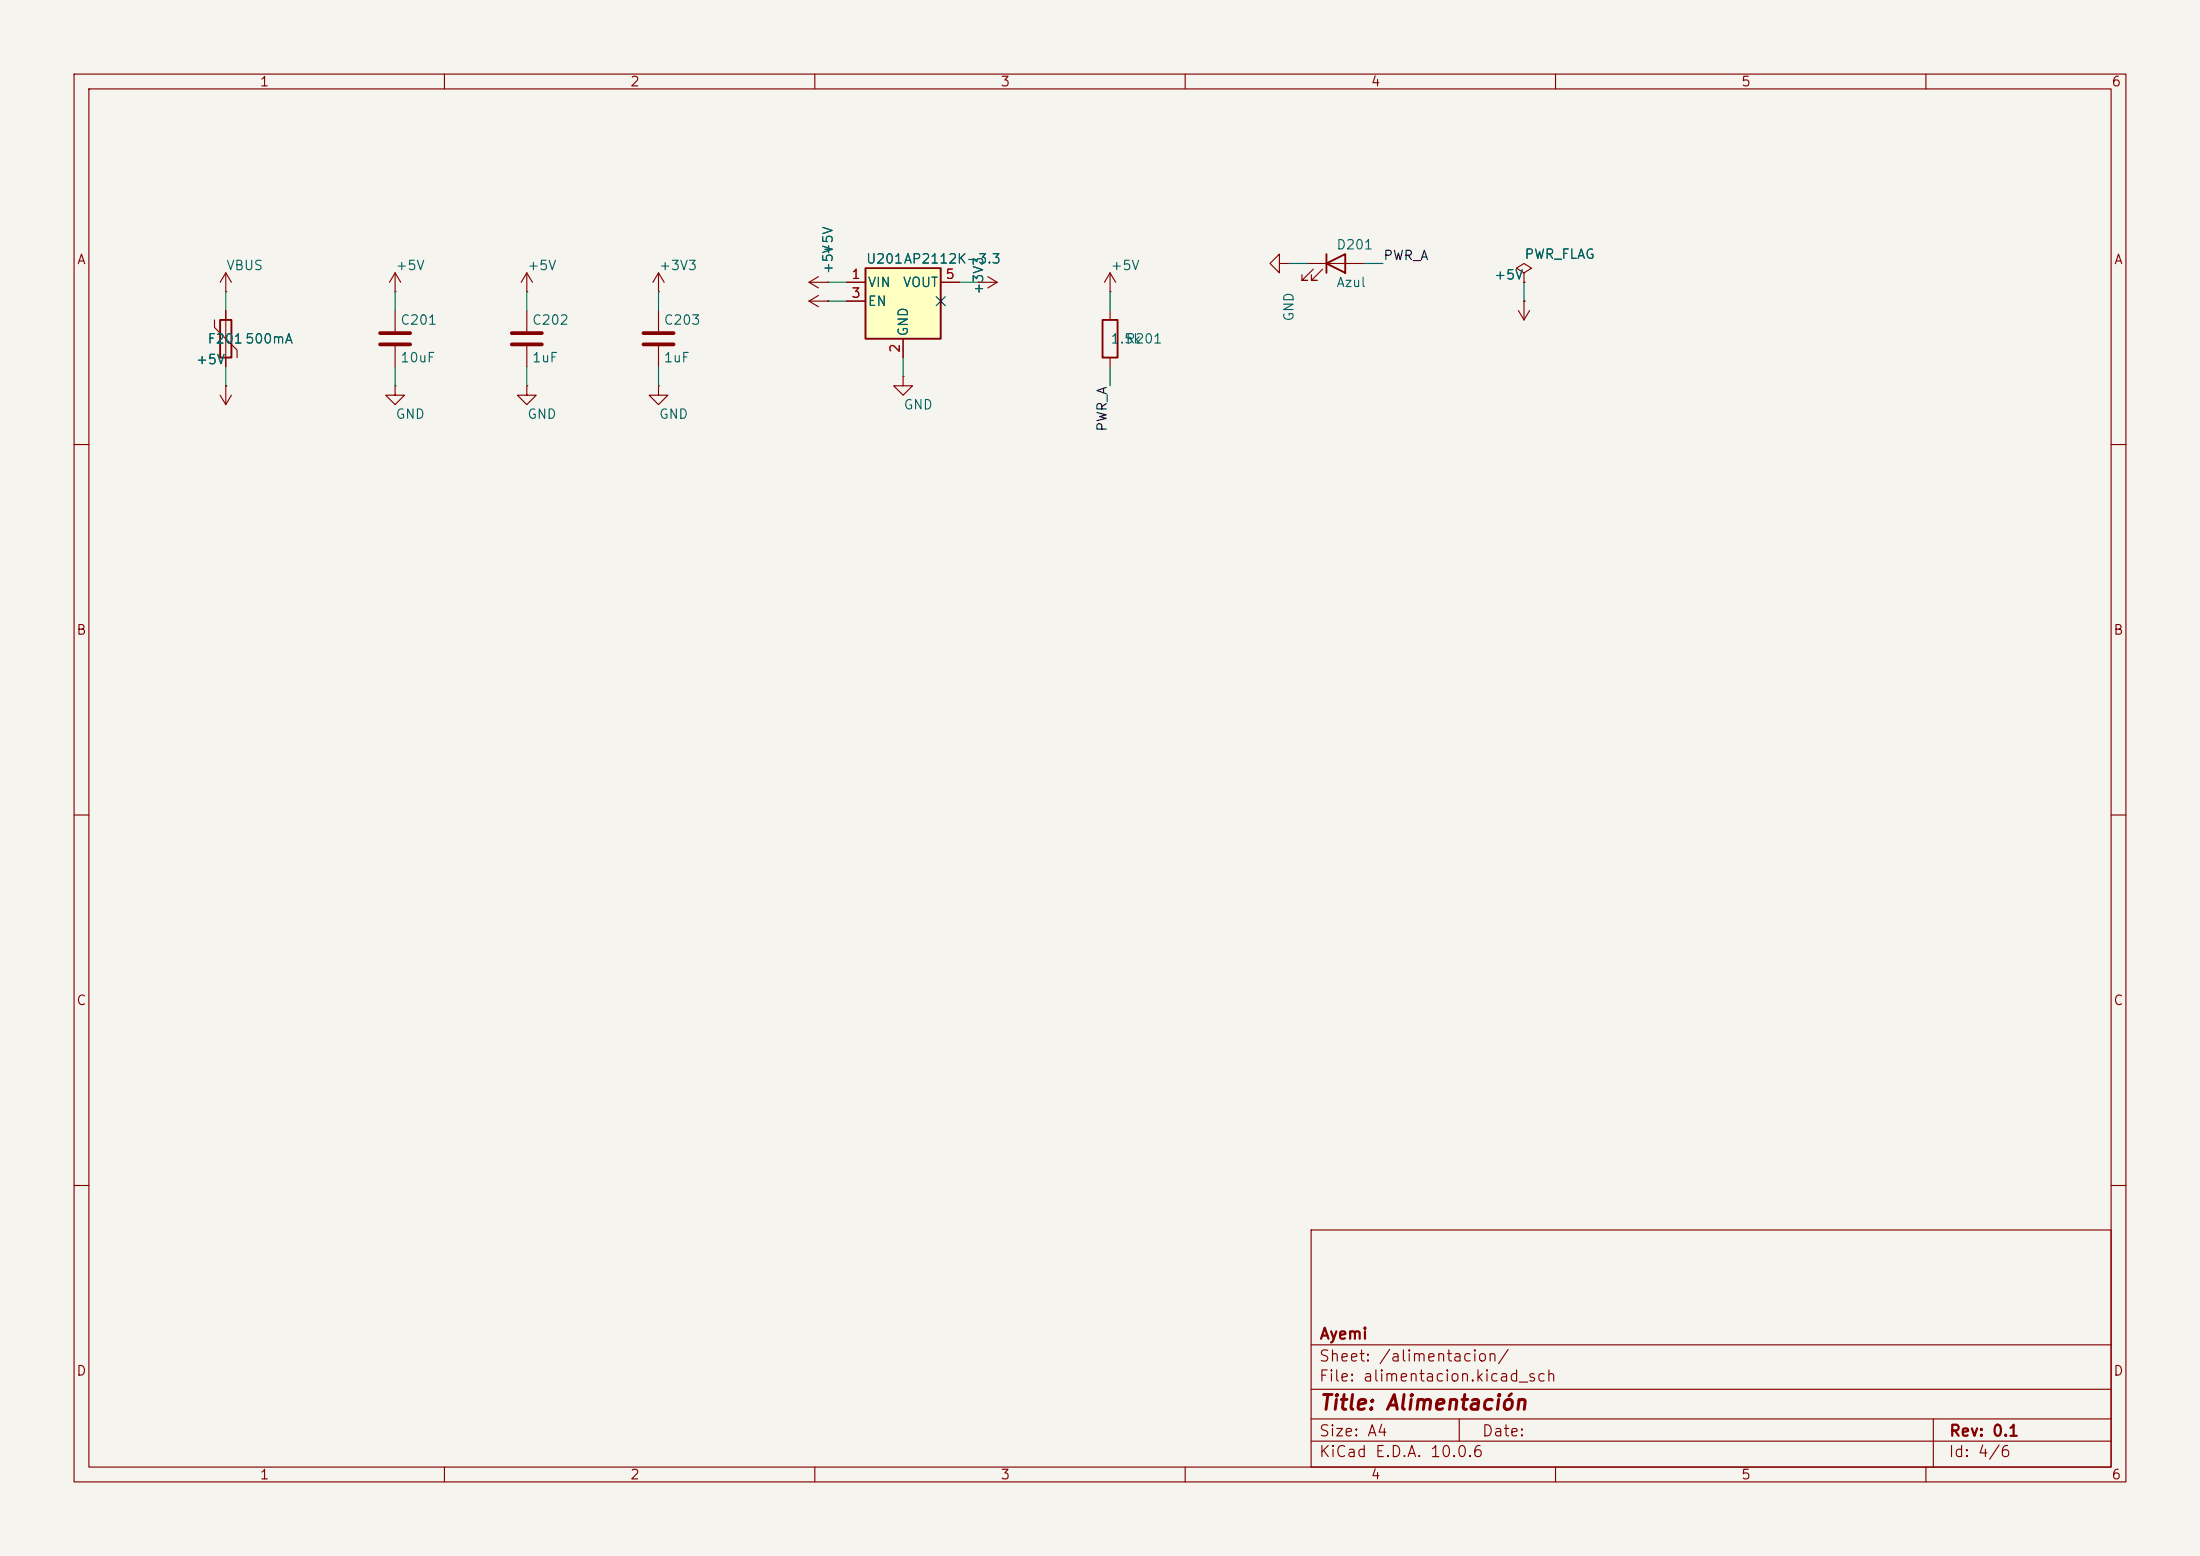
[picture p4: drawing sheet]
<svg xmlns="http://www.w3.org/2000/svg" width="297mm" height="210mm" viewBox="0 0 297 210" stroke-linecap="round" stroke-linejoin="round" font-family="sans-serif">
<path d="M0 0h297v210h-297z" fill="#f5f4ef" stroke="#f5f4ef" stroke-width=".14"/>
<g fill="none" stroke="#840000" stroke-width=".15">
<path d="M10 10h277v190h-277zM12 12h273v186h-273zM60 10v2M110 10v2M160 10v2M210 10v2M260 10v2M30.5 39.4h.1M30.5 36.8v2.6M30.5 36.8l-.8 1.3M30.5 36.8l.7 1.3M29 43.2v1l3 3v1.1"/>
<path d="M29.7 53.3l.8 1.3M30.5 52.1h.1M30.5 41.9v7.6M30.5 52.1v2.5M31.2 53.3l-.7 1.3M53.3 41.9v2.8M53.3 46.7v2.8M121.9 50.8v1.3h1.3l-1.3 1.2-1.3-1.2h1.3M121.9 50.8h.1M205 41.9l.7 1.3M205.7 40.6h.1M205.7 40.6v2.6"/>
<path d="M206.5 41.9l-.8 1.3M10 60h2M285 60h2M10 110h2M285 110h2M10 160h2M177 166h108v32h-108zM285 160h2M60 198v2M110 198v2M160 198v2M177 194.5h108"/>
<path d="M177 191.5h108M177 187.5h108M177 181.5h108M197 191.5v3M210 198v2M260 198v2M261 191.5v6.5"/>
</g>
<path d="M29.7 43.2h1.5v5.1h-1.5z" fill="none" stroke="#840000" stroke-width=".25"/>
<path d="M51.3 45h4.1M51.3 46.5h4.1" fill="none" stroke="#840000" stroke-width=".51"/>
<path d="M116.8 36.2h10.2v9.5h-10.2z" fill="#ffffc2"/>
<path d="M116.8 36.2h10.2v9.5h-10.2zM179.1 35.6l2.5-1.3v2.5zM179.1 34.3v2.5M148.8 43.2h2.1v5.1h-2.1z" fill="none" stroke="#840000" stroke-width=".25"/>
<g fill="none" stroke="#840000" stroke-width=".15">
<path d="M53.3 39.4h.1M53.3 36.8l-.7 1.3M53.3 36.8l.8 1.3M53.3 36.8v2.6M71.1 39.4h.1M71.1 36.8v2.6M71.1 36.8l-.7 1.3M71.1 36.8l.8 1.3M88.9 39.4h.1M88.9 36.8v2.6M88.9 36.8l-.8 1.3M88.9 36.8l.8 1.3"/>
<path d="M109.2 38.1h2.6M109.2 38.1l1.3 .8M110.5 37.3l-1.3 .8M110.5 39.9l-1.3 .7M111.8 38.1h.1M114.3 38.1h2.5M127 38.1h2.5M132.1 38.1h.1M132.1 38.1h2.5M133.3 37.3l1.3 .8M134.6 38.1l-1.3 .8M149.9 39.4h.1"/>
<path d="M149.9 36.8v2.6M149.9 36.8l-.8 1.3M149.9 36.8l.7 1.3M172.7 35.6v-1.3l-1.3 1.3 1.3 1.2v-1.2h1.3M174 35.6h.1M176.5 35.6h7.6M177.3 36.3l-1.5 1.5h.7h-.7v-.7M178.6 36.3l-1.6 1.5h.8h-.8v-.7M205.7 36.8l1.1-.6-1.1-.6-1 .6 1 .6v1.3M205.7 38.1h.1M30.5 52.1h.1M30.5 41.9v1.3"/>
<path d="M30.5 48.3v1.2M53.3 52.1v1.2h1.3l-1.3 1.3-1.2-1.3h1.2M53.3 52.1h.1M71.1 52.1v1.2h1.3l-1.3 1.3-1.3-1.3h1.3M71.1 52.1h.1M71.1 41.9v2.8M71.1 46.7v2.8M88.9 52.1v1.2h1.3l-1.3 1.3-1.3-1.3h1.3M88.9 52.1h.1M88.9 41.9v2.8M88.9 46.7v2.8M109.2 40.6h2.6"/>
<path d="M109.2 40.6l1.3 .8M111.8 40.6h.1M114.3 40.6h2.5M121.9 45.7v2.6M149.9 41.9v1.3M149.9 48.3v1.2M205.7 40.6h.1"/>
</g>
<path d="M69.1 45h4.1M69.1 46.5h4.1M86.9 45h4M86.9 46.5h4" fill="none" stroke="#840000" stroke-width=".51"/>
<g fill="none" stroke="#009600" stroke-width=".15">
<path d="M30.5 39.4v2.5M53.3 39.4v2.5M71.1 39.4v2.5M88.9 39.4v2.5M111.8 38.1h2.5M129.5 38.1h2.6M149.9 39.4v2.5M174 35.6h2.5M184.1 35.6h2.6M205.7 38.1v2.5M30.5 49.5v2.6M53.3 49.5v2.6"/>
<path d="M71.1 49.5v2.6M88.9 49.5v2.6M111.8 40.6h2.5M121.9 48.3v2.5M149.9 49.5v2.6"/>
</g>
<path d="M126.4 40l1.2 1.2M127.6 40l-1.2 1.2" fill="none" stroke="#000084" stroke-width=".15"/>
<text font-size="2" fill="#840000" x="178" y="190.8">Title: Alimentación</text>
<g font-size="1.5" fill="#840000">
<text x="178" y="184.1">Sheet: /alimentacion/</text>
<text x="178" y="181.1">Ayemi</text>
<text x="178" y="186.8">File: alimentacion.kicad_sch</text>
<text x="178" y="197">KiCad E.D.A. 10.0.6</text>
<text x="178" y="194.2">Size: A4</text>
<text x="200" y="194.2">Date:</text>
<text x="263" y="197">Id: 4/6</text>
<text x="263" y="194.2">Rev: 0.1</text>
</g>
<g font-size="1.3" fill="#840000">
<text x="35" y="12">1</text>
<text x="85" y="12">2</text>
<text x="135" y="12">3</text>
<text x="185" y="12">4</text>
<text x="235" y="12">5</text>
<text x="285" y="12">6</text>
<text x="10.3" y="36">A</text>
<text x="285.3" y="36">A</text>
<text x="10.2" y="86">B</text>
<text x="285.2" y="86">B</text>
<text x="10.2" y="136">C</text>
<text x="285.2" y="136">C</text>
<text x="10.2" y="186">D</text>
<text x="285.2" y="186">D</text>
<text x="35" y="200">1</text>
<text x="85" y="200">2</text>
<text x="135" y="200">3</text>
<text x="185" y="200">4</text>
<text x="235" y="200">5</text>
<text x="285" y="200">6</text>
</g>
<g font-size="1.3" fill="#006464">
<text x="112.7" y="34.6" transform="rotate(-90 112.7 34.6)">+5V</text>
<text x="116.8" y="35.9">U201AP2112K-3.3</text>
<text x="180.3" y="34">D201</text>
<text x="205.7" y="35.3">PWR_FLAG</text>
<text x="30.5" y="36.8">VBUS</text>
<text x="53.3" y="36.8">+5V</text>
<text x="71.1" y="36.8">+5V</text>
<text x="88.9" y="36.8">+3V3</text>
<text x="117.1" y="39.1">VIN</text>
<text x="117.1" y="41.6">EN</text>
<text x="121.8" y="39.1">VOUT</text>
<text x="133" y="39.9" transform="rotate(-90 133 39.9)">+3V3</text>
<text x="149.8" y="36.8">+5V</text>
<text x="180.3" y="39.1">Azul</text>
<text x="201.6" y="38">+5V</text>
<text x="27.9" y="46.7">F201500mA</text>
<text x="54" y="44.1">C201</text>
<text x="71.7" y="44.1">C202</text>
<text x="89.5" y="44.1">C203</text>
<text x="122.9" y="45.5" transform="rotate(-90 122.9 45.5)">GND</text>
<text x="149.8" y="46.7">1.5k</text>
<text x="151.9" y="46.7">R201</text>
<text x="175" y="43.5" transform="rotate(-90 175 43.5)">GND</text>
<text x="26.4" y="49.5">+5V</text>
<text x="54" y="49.2">10uF</text>
<text x="71.7" y="49.2">1uF</text>
<text x="89.5" y="49.2">1uF</text>
<text x="53.3" y="56.8">GND</text>
<text x="71.1" y="56.8">GND</text>
<text x="88.9" y="56.8">GND</text>
<text x="121.9" y="55.6">GND</text>
</g>
<g font-size="1.3" fill="#0f0f0f">
<text x="186.7" y="35.4">PWR_A</text>
<text x="149.7" y="58.3" transform="rotate(-90 149.7 58.3)">PWR_A</text>
</g>
<g font-size="1.3" fill="#a90000">
<text x="114.8" y="38">1</text>
<text x="114.8" y="40.5">3</text>
<text x="127.5" y="38">5</text>
<text x="121.8" y="47.7" transform="rotate(-90 121.8 47.7)">2</text>
</g>
</svg>
